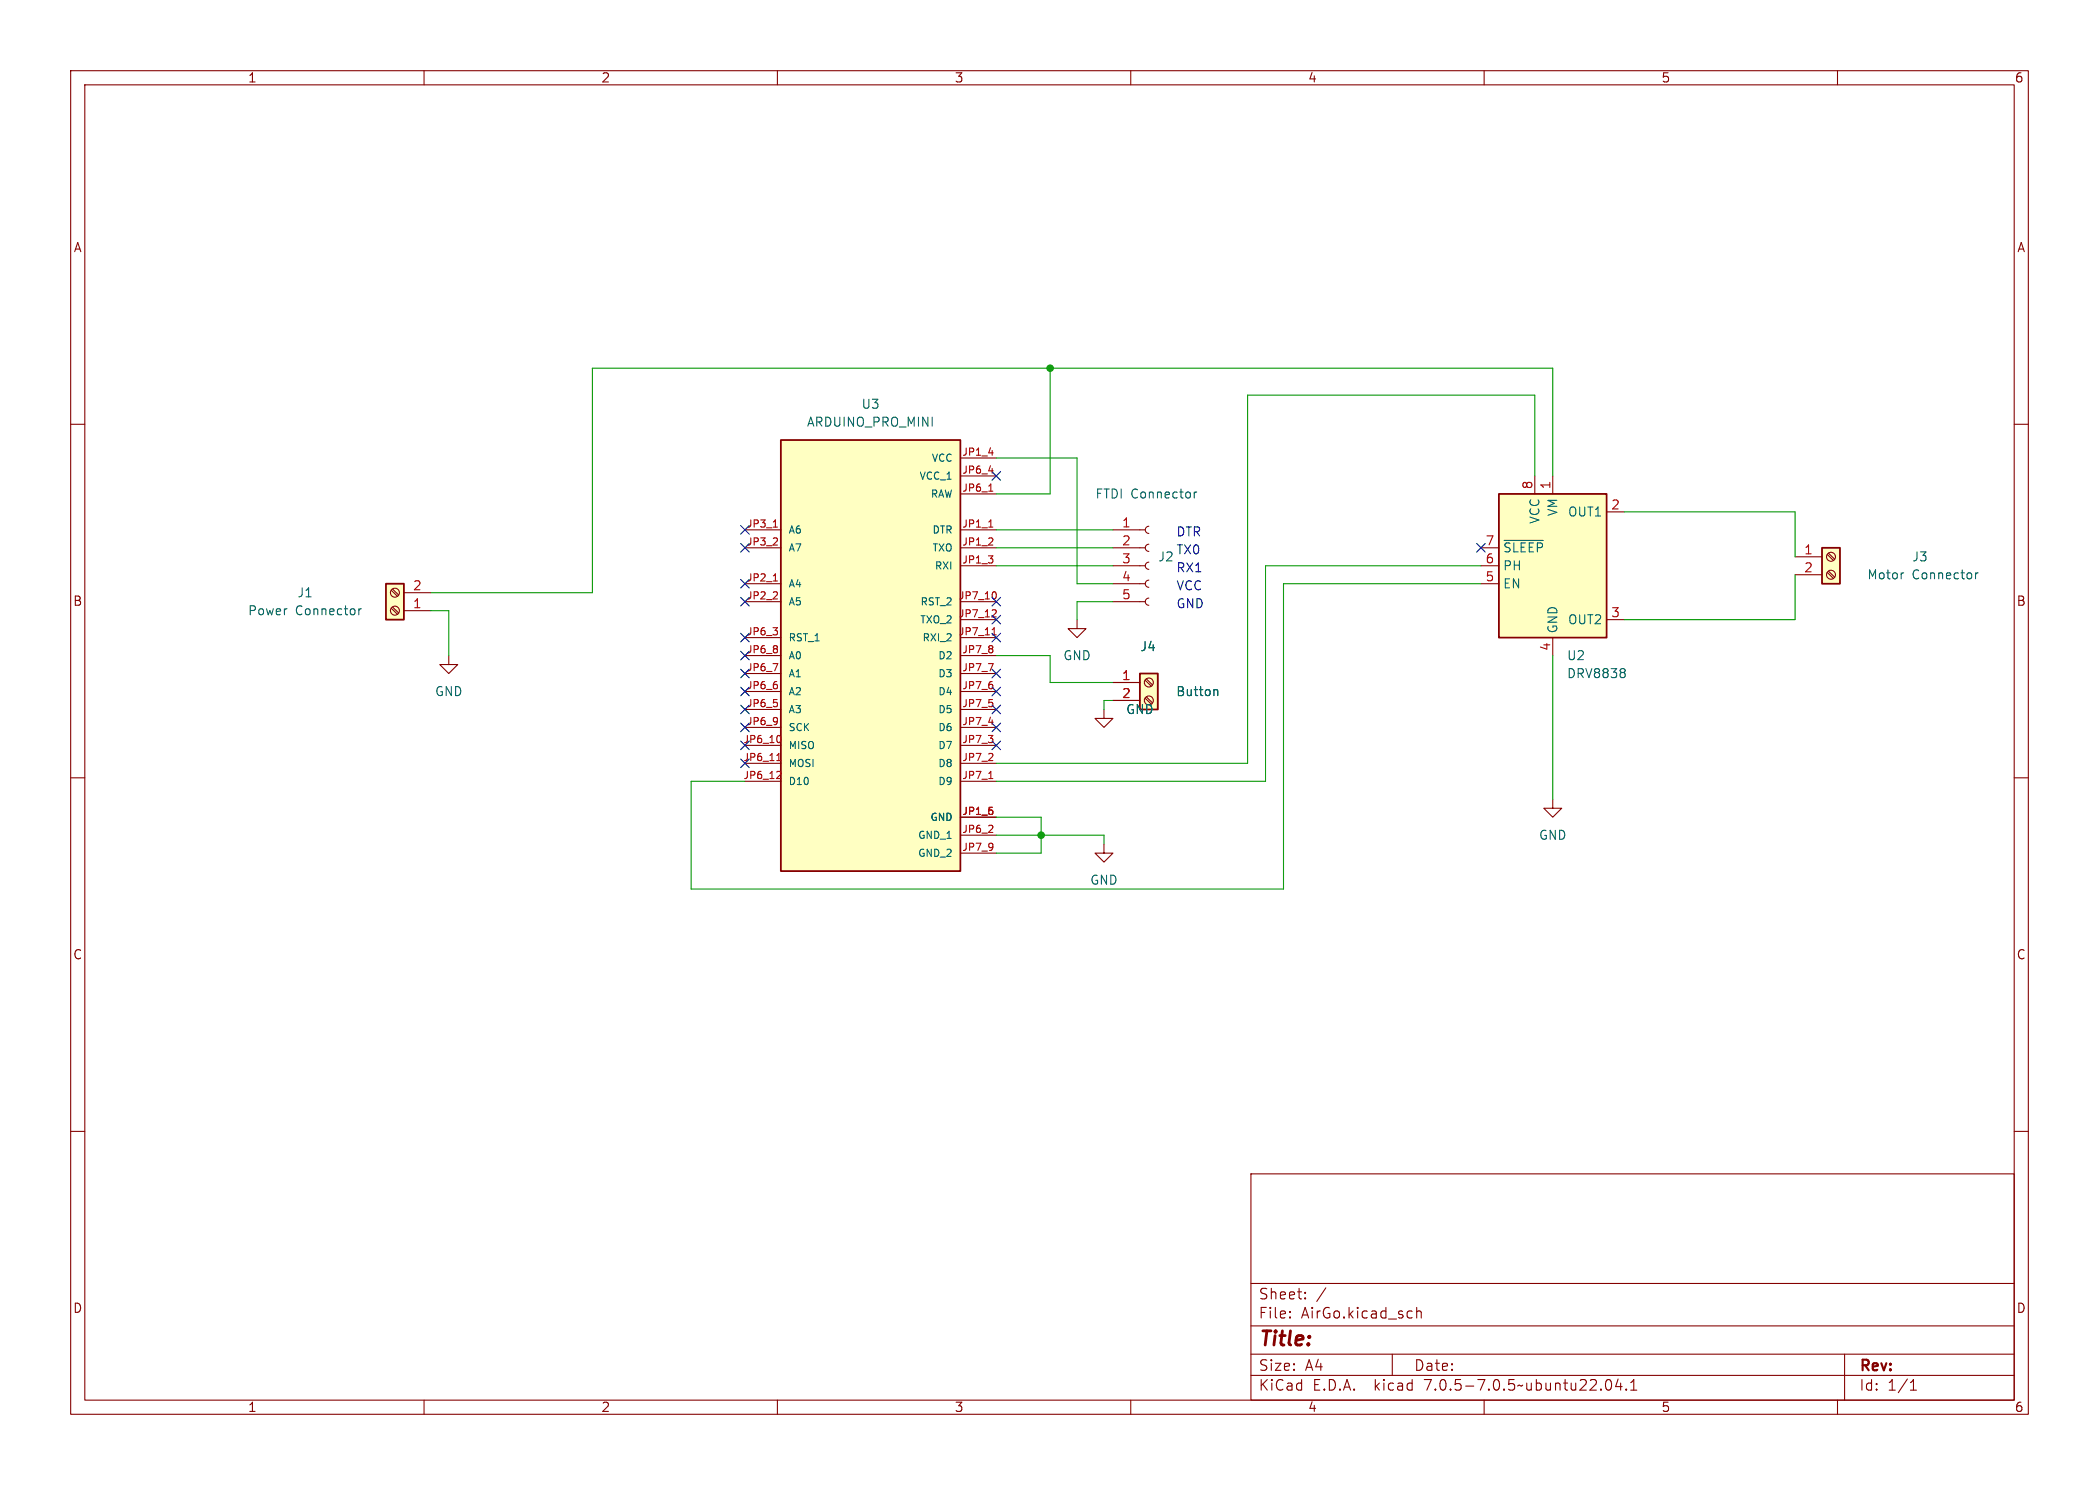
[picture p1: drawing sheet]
<svg xmlns="http://www.w3.org/2000/svg" width="297mm" height="210mm" viewBox="0 0 297 210" stroke-linecap="round" stroke-linejoin="round" font-family="sans-serif">
<g fill="none" stroke="#840000" stroke-width=".15">
<path d="M10 10h277v190h-277zM12 12h273v186h-273zM60 10v2M110 10v2M160 10v2M210 10v2M260 10v2M10 60h2M285 60h2M105.4 77.5h5.1M105.4 74.9h5.1M135.9 77.5h5.1"/>
<path d="M135.9 74.9h5.1M135.9 64.8h5.1M135.9 69.9h5.1M135.9 67.3h5.1M157.5 77.5h4.6M157.5 74.9h4.6M162.6 79.5a.51 .51 0 0 0-.5 .5 .51 .51 0 0 0 .5 .5M162.6 77a.51 .51 0 0 0-.5 .5 .51 .51 0 0 0 .5 .5M162.6 74.4a.51 .51 0 0 0-.5 .5 .51 .51 0 0 0 .5 .5M209.5 77.5h2.6M217.2 67.3v2.6M219.7 67.3v2.6"/>
<path d="M227.3 72.4h2.6M254 78.7h3.8M258.5 78.4l.9 .8M258.7 78.2l.9 .9M55.4 83.5l.8 .8M55.4 86l.8 .9M55.5 83.3l.9 .9M55.5 85.9l.9 .8M57.1 86.4h3.9M57.1 83.8h3.9M63.5 92.7v1.3h1.3l-1.3 1.3-1.3-1.3h1.3M105.4 82.6h5.1"/>
<path d="M105.4 85.1h5.1M105.4 90.2h5.1M105.4 97.8h5.1M105.4 95.3h5.1M105.4 92.7h5.1M135.9 87.6h5.1M135.9 80h5.1M135.9 85.1h5.1M135.9 90.2h5.1M135.9 97.8h5.1M135.9 95.3h5.1M135.9 92.7h5.1"/>
<path d="M152.4 87.6v1.3h1.3l-1.3 1.3-1.3-1.3h1.3M157.5 82.6h4.6M157.5 80h4.6M157.5 85.1h4.6M157.5 96.5h3.8M157.5 99.1h3.8M162 98.7l.9 .9M162 96.2l.9 .8M162.2 98.6l.9 .8M162.2 96l.9 .9M162.6 84.6a.51 .51 0 0 0-.5 .5 .51 .51 0 0 0 .5 .5M162.6 82a.51 .51 0 0 0-.5 .6 .51 .51 0 0 0 .5 .5"/>
<path d="M209.5 82.6h2.6M209.5 80h2.6M219.7 90.2v2.5M227.3 87.6h2.6M254 81.3h3.8M258.5 80.9l.9 .9M258.7 80.8l.9 .8M10 110h2M105.4 105.4h5.1M105.4 108h5.1M105.4 110.5h5.1M105.4 100.3h5.1"/>
<path d="M105.4 102.9h5.1M135.9 115.6h5.1M135.9 105.4h5.1M135.9 108h5.1M135.9 110.5h5.1M135.9 118.1h5.1M135.9 100.3h5.1M135.9 102.9h5.1M156.2 119.4v1.3h1.3l-1.3 1.2-1.3-1.2h1.3M156.2 100.3v1.3h1.3l-1.3 1.3-1.3-1.3h1.3M219.7 113v1.3h1.3l-1.3 1.3-1.3-1.3h1.3M285 110h2"/>
<path d="M135.9 120.7h5.1M10 160h2M285 160h2M177 166h108v32h-108zM60 198v2M110 198v2M160 198v2M177 194.5h108M177 191.5h108M177 187.5h108M177 181.5h108M182.5 186.3h.1l-.1 .1"/>
<path d="M182.5 186.3v.1M182.5 185.5v.1M182.5 185.5h.1l-.1 .1M184.7 183.6v.1M184.7 183.6h-.1l.1 .1M184.7 182.8v.1M184.7 182.8h-.1l.1 .1M187.6 182.1l-1.3 2M197 191.5v3M199.7 185.4l.1 .1M199.8 186.3l-.1 .1M200.5 184.9v1.5"/>
<path d="M200.5 185.5a.37 .37 0 0 1 .6 .1v.8M210 198v2M226.5 196.5h.1l-.1 .1M226.5 196.5v.1M227.3 195.2a.36 .36 0 0 1 .4-.1 .36 .36 0 0 1 .3 .3 .77 .77 0 0 1-.5 1.2 .91 .91 0 0 1-.2-1.4zM229 195l-.4 1.1h.9M229.3 195.6v1M230.1 196.5h.1l-.1 .1M230.1 196.5h-.1l.1 .1M230.1 196.5v.1M230.7 196.6h.9M230.7 195.5l.5-.4v1.5"/>
<path d="M260 198v2M261 191.5v6.5M270.3 196.6h.9M270.3 195.5l.4-.4v1.5"/>
<circle cx="259.1" cy="78.7" r=".63"/>
<circle cx="55.9" cy="83.8" r=".63"/>
<circle cx="55.9" cy="86.4" r=".63"/>
<circle cx="162.6" cy="99.1" r=".63"/>
<circle cx="162.6" cy="96.5" r=".63"/>
<circle cx="259.1" cy="81.3" r=".63"/>
</g>
<g fill="#ffffc2" stroke="#ffffc2" stroke-width=".14">
<path d="M54.6 82.6h2.5v5h-2.5z"/>
<path d="M212.1 69.9h15.2v20.3h-15.2z"/>
<path d="M257.8 77.5h2.5v5.1h-2.5z"/>
<path d="M110.5 62.2h25.4v61h-25.4z"/>
<path d="M161.3 95.3h2.5v5h-2.5z"/>
</g>
<path d="M110.5 62.2h25.4v61h-25.4zM212.1 69.9h15.2v20.3h-15.2zM257.8 77.5h2.5v5.1h-2.5zM54.6 82.6h2.5v5h-2.5zM161.3 95.3h2.5v5h-2.5z" fill="none" stroke="#840000" stroke-width=".25"/>
<path d="M169 69.6v.8M169.3 69.6h-.2l-.1 .2M212.8 76.4h5.6M50.8 86.1v.8M51.1 86.1l-.2 .1-.1 .1M171.9 97.5l.3 .1 .1 .1v.7M229.8 94.6l.2 .2-.2 .2M229.8 95.2l.2 .1-.2 .5M269.3 81h.1M279.5 81v.9M279.9 81l-.2 .1-.2 .2" fill="none" stroke="#006464" stroke-width=".15"/>
<g fill="none" stroke="#a90000" stroke-width=".15">
<path d="M109.4 74.5h.6M139.9 74.5h.6M139.9 69.5h.6M109.4 82.2h.6M140.4 89.8h.6M140.6 88.9l.1-.1v1M140.8 86.2l.2 .2-.1 .3-.6 .5h.7M140.8 83.7l.2 .4-.2 .6M109.9 107.6h.6M110.1 106.7l.1-.2v1.1M110.3 109.1l.2 .2-.1 .2-.5 .6h.6M110.3 104.1l.2 .3-.2 .6"/>
<path d="M139.9 110.1h.6"/>
</g>
<g fill="none" stroke="#009600" stroke-width=".15">
<path d="M148.6 52.1v17.8h-7.6M141 64.8h11.4v17.8h5.1M141 77.5h16.5M141 74.9h16.5M217.2 67.3v-11.4h-40.7v52.1h-35.5M219.7 67.3v-15.2h-135.9v31.7h-22.8M229.9 72.4h24.1v6.3M61 86.4h2.5v6.3M141 80h16.5M141 92.7h7.6v3.8h8.9M157.5 85.1h-5.1v2.5M157.5 99.1h-1.3v1.2"/>
<path d="M209.5 80h-30.4v30.5h-38.1M209.5 82.6h-27.9v43.1h-83.8v-15.2h7.6M219.7 92.7v20.3M254 81.3v6.3h-24.1M141 118.1h15.2v1.3M141 115.6h6.3v5.1h-6.3"/>
</g>
<g fill="none" stroke="#000084" stroke-width=".15">
<path d="M104.8 76.9l1.2 1.2M104.8 74.3l1.2 1.2M106 76.9l-1.2 1.2M106 74.3l-1.2 1.2M140.4 66.7l1.2 1.2M141.6 66.7l-1.2 1.2M208.9 76.9l1.3 1.2M210.2 76.9l-1.3 1.2M104.8 81.9l1.2 1.3M104.8 89.6l1.2 1.2M104.8 97.2l1.2 1.2M104.8 99.7l1.2 1.2"/>
<path d="M104.8 94.6l1.2 1.3M104.8 92.1l1.2 1.2M104.8 84.5l1.2 1.2M106 81.9l-1.2 1.3M106 89.6l-1.2 1.2M106 97.2l-1.2 1.2M106 99.7l-1.2 1.2M106 94.6l-1.2 1.3M106 92.1l-1.2 1.2M106 84.5l-1.2 1.2M140.4 99.7l1.2 1.2M140.4 97.2l1.2 1.2"/>
<path d="M140.4 94.6l1.2 1.3M140.4 84.5l1.2 1.2M140.4 89.6l1.2 1.2M140.4 87l1.2 1.2M141.6 99.7l-1.2 1.2M141.6 97.2l-1.2 1.2M141.6 94.6l-1.2 1.3M141.6 84.5l-1.2 1.2M141.6 89.6l-1.2 1.2M141.6 87l-1.2 1.2M104.8 107.3l1.2 1.3M104.8 104.8l1.2 1.2"/>
<path d="M104.8 102.3l1.2 1.2M106 107.3l-1.2 1.3M106 104.8l-1.2 1.2M106 102.3l-1.2 1.2M140.4 104.8l1.2 1.2M140.4 102.3l1.2 1.2M141.6 104.8l-1.2 1.2M141.6 102.3l-1.2 1.2"/>
</g>
<g fill="#009600" stroke="#009600" stroke-width=".15">
<circle cx="147.3" cy="118.1" r=".46"/>
<circle cx="148.6" cy="52.1" r=".46"/>
</g>
<text font-size="2.8" fill="#840000" x="178" y="190.8">Title:</text>
<g font-size="2.1" fill="#840000">
<text x="178" y="183.9">Sheet:</text>
<text x="178" y="186.6">File:</text>
<text x="184" y="186.6">AirGo.kicad_sch</text>
<text x="178" y="196.8">KiCad</text>
<text x="178" y="194">Size:</text>
<text x="184.6" y="194">A4</text>
<text x="185.7" y="196.8">E.D.A.</text>
<text x="194.4" y="196.8">kicad</text>
<text x="200" y="194">Date:</text>
<text x="201.5" y="196.8">7.0.5-7.0.5~ubuntu22.04.1</text>
<text x="263" y="194.2">Rev:</text>
<text x="263" y="196.8">Id:</text>
<text x="267" y="196.8">1/1</text>
</g>
<g font-size="1.8" fill="#840000">
<text x="35" y="11.8">1</text>
<text x="85" y="11.8">2</text>
<text x="135" y="11.8">3</text>
<text x="185" y="11.8">4</text>
<text x="235" y="11.8">5</text>
<text x="285" y="11.8">6</text>
<text x="10.4" y="35.8">A</text>
<text x="285.4" y="35.8">A</text>
<text x="10.3" y="85.8">B</text>
<text x="285.3" y="85.8">B</text>
<text x="10.3" y="135.8">C</text>
<text x="285.3" y="135.8">C</text>
<text x="10.3" y="185.8">D</text>
<text x="285.3" y="185.8">D</text>
<text x="35" y="199.8">1</text>
<text x="85" y="199.8">2</text>
<text x="135" y="199.8">3</text>
<text x="185" y="199.8">4</text>
<text x="235" y="199.8">5</text>
<text x="285" y="199.8">6</text>
</g>
<g font-size="1.8" fill="#006464">
<text x="121.9" y="58">U3</text>
<text x="114.1" y="60.5">ARDUINO_PRO_MINI</text>
<text x="154.9" y="70.7">FTDI Connector</text>
<text x="218" y="74.1" transform="rotate(-90 218 74.1)">VCC</text>
<text x="220.5" y="73" transform="rotate(-90 220.5 73)">VM</text>
<text x="221.9" y="73.2">OUT1</text>
<text x="163.8" y="79.6">J2</text>
<text x="212.6" y="83.4">EN</text>
<text x="212.6" y="80.8">PH</text>
<text x="212.6" y="78.3">~{SLEEP}</text>
<text x="264.2" y="82.1">Motor</text>
<text x="270.5" y="79.6">J3</text>
<text x="270.5" y="82.1">Connector</text>
<text x="35" y="87.2">Power</text>
<text x="41.8" y="87.2">Connector</text>
<text x="42" y="84.6">J1</text>
<text x="220.5" y="89.7" transform="rotate(-90 220.5 89.7)">GND</text>
<text x="221.9" y="88.5">OUT2</text>
<text x="150.4" y="93.5">GND</text>
<text x="161.3" y="92.3">J4</text>
<text x="221.7" y="93.5">U2</text>
<text x="61.5" y="98.6">GND</text>
<text x="159.3" y="101.2">GND</text>
<text x="166.4" y="98.6">Button</text>
<text x="221.7" y="96.1">DRV8838</text>
<text x="217.7" y="118.9">GND</text>
<text x="154.2" y="125.3">GND</text>
</g>
<g font-size="1.8" fill="#a90000">
<text x="216.9" y="69.2" transform="rotate(-90 216.9 69.2)">8</text>
<text x="219.5" y="69.2" transform="rotate(-90 219.5 69.2)">1</text>
<text x="158.7" y="74.7">1</text>
<text x="158.7" y="77.2">2</text>
<text x="210.2" y="77.2">7</text>
<text x="227.9" y="72.1">2</text>
<text x="58.4" y="83.6">2</text>
<text x="158.7" y="79.8">3</text>
<text x="158.7" y="82.3">4</text>
<text x="210.2" y="82.3">5</text>
<text x="210.2" y="79.8">6</text>
<text x="255.2" y="78.5">1</text>
<text x="255.2" y="81">2</text>
<text x="58.4" y="86.1">1</text>
<text x="158.7" y="84.8">5</text>
<text x="227.9" y="87.4">3</text>
<text x="219.5" y="92.1" transform="rotate(-90 219.5 92.1)">4</text>
<text x="158.7" y="96.3">1</text>
<text x="158.7" y="98.8">2</text>
</g>
<g font-size="1.8" fill="#0000c2">
<text x="166.4" y="76">DTR</text>
<text x="166.4" y="81">RX1</text>
<text x="166.4" y="83.6">VCC</text>
<text x="166.4" y="78.5">TX0</text>
<text x="166.4" y="86.1">GND</text>
</g>
<g font-size="1.4" fill="#006464">
<text x="131.8" y="65.5">VCC</text>
<text x="130.1" y="68">VCC_1</text>
<text x="131.6" y="70.5">RAW</text>
<text x="111.5" y="75.6">A6</text>
<text x="131.9" y="75.6">DTR</text>
<text x="111.5" y="83.2">A4</text>
<text x="111.5" y="78.2">A7</text>
<text x="131.9" y="78.2">TXO</text>
<text x="132.2" y="80.7">RXI</text>
<text x="111.5" y="85.8">A5</text>
<text x="130.1" y="88.3">TXO_2</text>
<text x="130.2" y="85.8">RST_2</text>
<text x="111.5" y="90.9">RST_1</text>
<text x="111.5" y="95.9">A1</text>
<text x="111.5" y="93.4">A0</text>
<text x="130.5" y="90.9">RXI_2</text>
<text x="132.7" y="95.9">D3</text>
<text x="132.7" y="93.4">D2</text>
<text x="111.5" y="101">A3</text>
<text x="111.5" y="98.5">A2</text>
<text x="132.7" y="101">D5</text>
<text x="132.7" y="98.5">D4</text>
<text x="111.5" y="106.1">MISO</text>
<text x="111.5" y="103.6">SCK</text>
<text x="132.7" y="106.1">D7</text>
<text x="132.7" y="103.6">D6</text>
<text x="111.5" y="108.6">MOSI</text>
<text x="111.5" y="111.2">D10</text>
<text x="132.7" y="111.2">D9</text>
<text x="132.7" y="108.6">D8</text>
<text x="129.9" y="118.8">GND_1</text>
<text x="131.6" y="116.3">GND</text>
<text x="129.9" y="121.3">GND_2</text>
</g>
<g font-size="1.4" fill="#a90000">
<text x="136.1" y="64.5">JP1_4</text>
<text x="136.1" y="69.6">JP6_1</text>
<text x="136.1" y="67.1">JP6_4</text>
<text x="105.6" y="74.7">JP3_1</text>
<text x="105.6" y="77.2">JP3_2</text>
<text x="136.1" y="74.7">JP1_1</text>
<text x="136.1" y="77.2">JP1_2</text>
<text x="105.6" y="82.3">JP2_1</text>
<text x="136.1" y="79.8">JP1_3</text>
<text x="105.6" y="84.8">JP2_2</text>
<text x="105.6" y="89.9">JP6_3</text>
<text x="135.6" y="84.8">JP7_10</text>
<text x="135.6" y="89.9">JP7_11</text>
<text x="135.6" y="87.4">JP7_12</text>
<text x="105.6" y="95">JP6_7</text>
<text x="105.6" y="92.5">JP6_8</text>
<text x="136.1" y="95">JP7_7</text>
<text x="136.1" y="92.5">JP7_8</text>
<text x="105.6" y="100.1">JP6_5</text>
<text x="105.6" y="97.5">JP6_6</text>
<text x="136.1" y="100.1">JP7_5</text>
<text x="136.1" y="97.5">JP7_6</text>
<text x="105.1" y="105.2">JP6_10</text>
<text x="105.1" y="107.7">JP6_11</text>
<text x="105.6" y="102.6">JP6_9</text>
<text x="136.1" y="107.7">JP7_2</text>
<text x="136.1" y="105.2">JP7_3</text>
<text x="136.1" y="102.6">JP7_4</text>
<text x="105.1" y="110.2">JP6_12</text>
<text x="136.1" y="110.2">JP7_1</text>
<text x="136.1" y="115.3">JP1_5</text>
<text x="136.1" y="117.9">JP6_2</text>
<text x="139.3" y="115.3">6</text>
<text x="136.1" y="120.4">JP7_9</text>
</g>
</svg>
